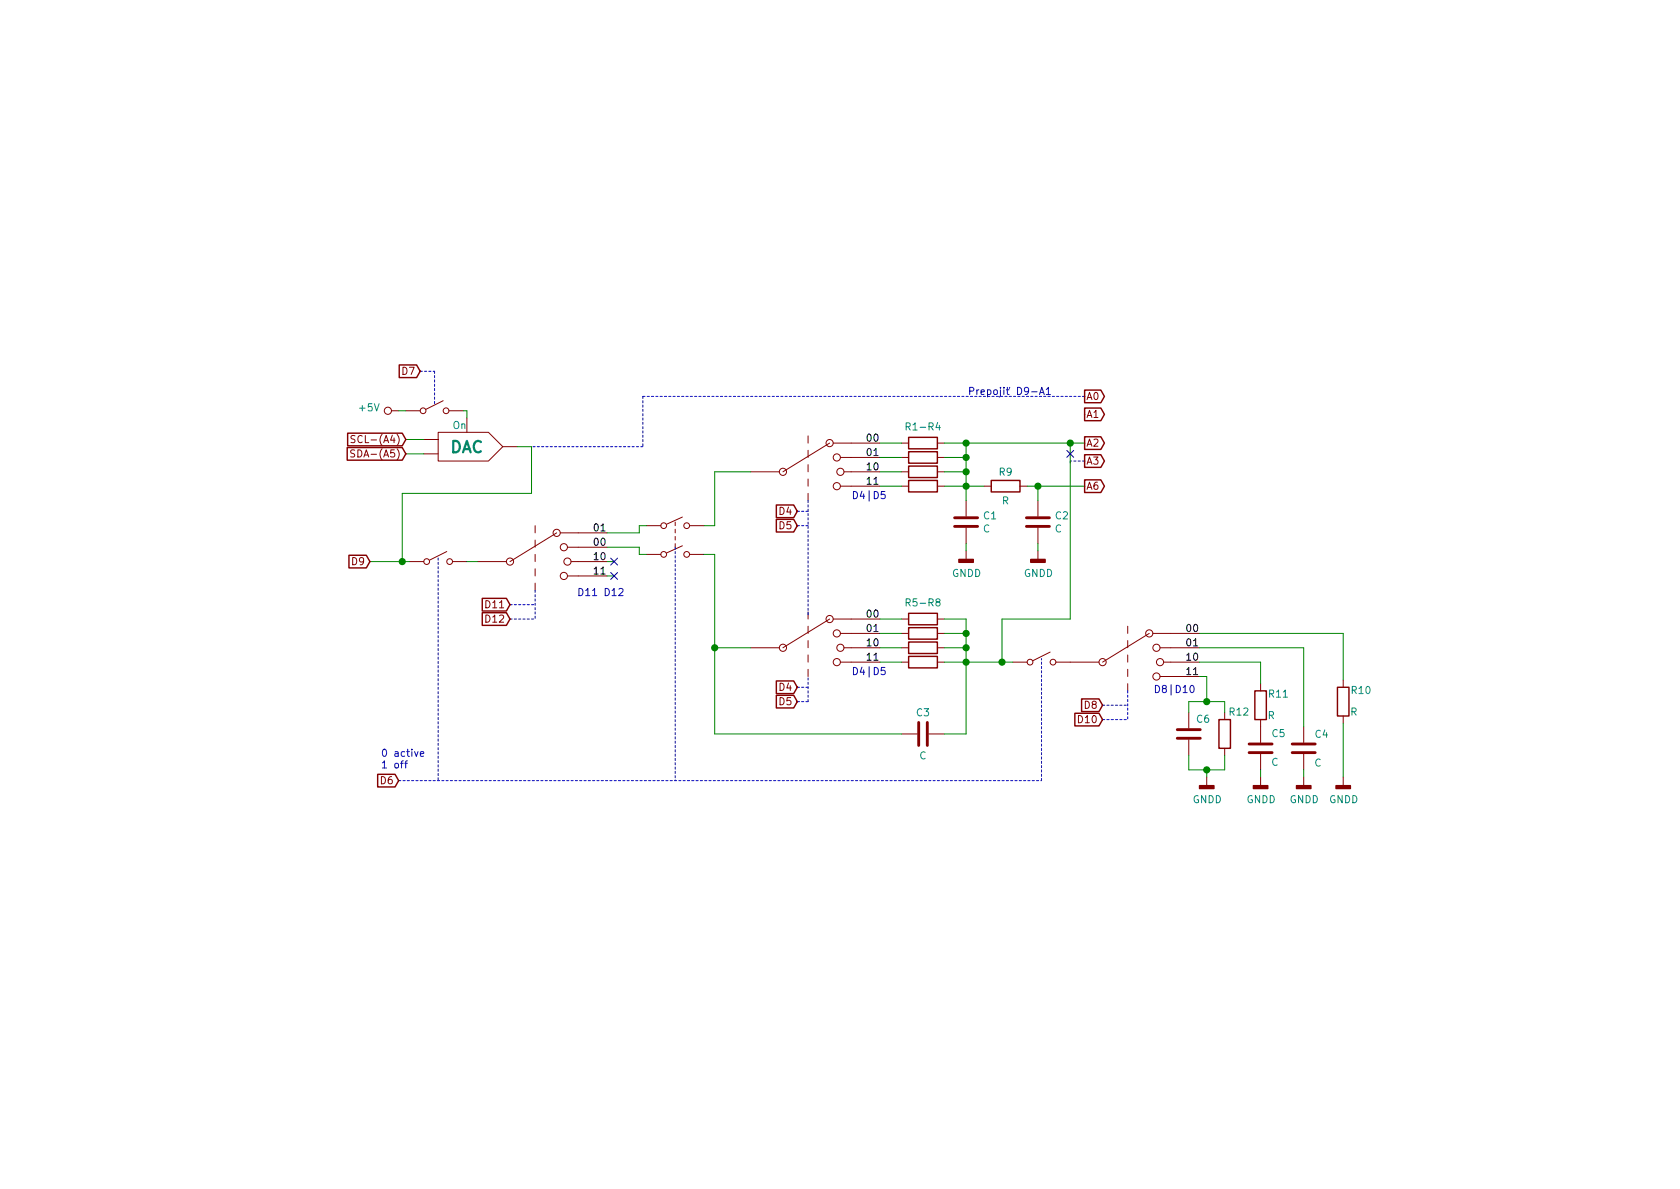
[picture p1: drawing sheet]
<svg xmlns="http://www.w3.org/2000/svg" width="297mm" height="210mm" viewBox="0 0 297 210" stroke-linecap="round" stroke-linejoin="round" font-family="sans-serif">
<path d="M168.8 93.1h4M168.8 91.6h4M181.5 93.1h4M181.5 91.6h4M162.4 127.8v4M164 127.8v4M208.2 129h4M208.2 130.6h4M220.9 133.1h4M220.9 131.6h4M228.5 133.1h4M228.5 131.6h4" fill="none" stroke="#840000" stroke-width=".51"/>
<g fill="none" stroke="#840000" stroke-width=".18">
<path d="M62.7 79.6l-.5-.1-.1 .2v.4l.6 .2v.3l-.2 .2h-.5M62.8 77.1l-.5-.1-.2 .1v.4l.6 .2 .1 .3-.3 .3-.4-.1M69.2 72.6h1.3M71.8 72.6h2.5M74.9 77.7h2.6M77.5 76.4h8.9l2.5 2.6-2.5 2.5h-8.9zM78.4 70.9l-3.1 1.5M79.4 72.6h2.5M82.5 73.9v2.5M88.9 79h2.5M142.9 77.1v1.3M142.9 79.6v1.3"/>
<path d="M146.7 78.4l-8.3 5M147.3 78.4h8.3M159.4 78.4h1.3M165.7 78.4h1.3M72.4 99.3h2.5M74.9 80.3h2.6M79 97.5l-3.1 1.6M80 99.3h2.5M84.5 99.3h5M94.6 93v1.2M94.6 95.5v1.3M94.6 98v1.3"/>
<path d="M98.4 94.2l-8.2 5.1M99.1 94.2h8.2M100.3 96.8h7M101 99.3h6.3M114.3 98h2.5M114.3 93h2.5M119.4 92.3v.7M119.4 93.6v.6M119.4 94.9v.6M119.4 96.1v.7M120.6 96.5l-2.7 1.3M120.6 91.4l-2.7 1.3"/>
<path d="M121.9 98h2.6M121.9 93h2.6M132.7 83.4h5.1M142.9 82.2v1.2M142.9 84.7v1.3M142.9 87.2v1.3M148.6 80.9h7M148.6 86h7M149.2 83.4h6.4M159.4 80.9h1.3M159.4 83.4h1.3M159.4 86h1.3"/>
<path d="M165.7 80.9h1.3M165.7 83.4h1.3M165.7 86h1.3M170.8 88.5v2.8M170.8 93.3v2.8M170.8 97.4v1.5M174 86h1.3M180.3 86h1.3M183.5 88.5v2.8M183.5 93.3v2.8M183.5 97.4v1.5M94.6 100.6v1.2"/>
<path d="M94.6 103.1v1.3M100.3 101.8h7M132.7 114.5h5.1M142.9 108.2v1.3M142.9 110.7v1.3M142.9 113.3v1.2M142.9 115.8v1.3M142.9 118.4v1.2M146.7 109.5l-8.3 5M147.3 109.5h8.3M148.6 112h7M148.6 117.1h7"/>
<path d="M149.2 114.5h6.4M159.4 112h1.3M159.4 114.5h1.3M159.4 117.1h1.3M159.4 109.5h1.3M165.7 112h1.3M165.7 114.5h1.3M165.7 117.1h1.3M165.7 109.5h1.3M179.1 117.1h2.5M185.7 115.3l-3.1 1.5M186.7 117.1h7.6"/>
<path d="M199.4 110.7v1.3M199.4 113.3v1.2M199.4 115.8v1.3M199.4 118.4v1.2M203.2 112l-8.3 5.1M203.8 112h8.3M205.1 119.6h7M205.1 114.5h7M205.7 117.1h6.4M159.4 129.8h2.8M164.2 129.8h2.8M199.4 120.9v1.3"/>
<path d="M210.2 126v2.8M210.2 130.8v2.8M213.4 137.4v1.5M216.5 126v1.2M216.5 132.3v1.3M222.9 120.9v1.3M222.9 127.2v4.1M222.9 133.3v2.8M222.9 137.4v1.5M230.5 128.5v2.8M230.5 133.3v2.8M230.5 137.4v1.5"/>
<path d="M237.5 120.3v1.2M237.5 126.6v1.3M237.5 137.4v1.5"/>
<circle cx="68.6" cy="72.6" r=".63"/>
<circle cx="74.8" cy="72.6" r=".51"/>
<circle cx="78.9" cy="72.6" r=".51"/>
<circle cx="146.7" cy="78.4" r=".63"/>
<circle cx="75.4" cy="99.3" r=".51"/>
<circle cx="79.5" cy="99.3" r=".51"/>
<circle cx="90.2" cy="99.3" r=".63"/>
<circle cx="98.4" cy="94.2" r=".63"/>
<circle cx="99.7" cy="96.8" r=".63"/>
<circle cx="100.3" cy="99.3" r=".63"/>
<circle cx="117.3" cy="93" r=".51"/>
<circle cx="117.3" cy="98" r=".51"/>
<circle cx="121.4" cy="93" r=".51"/>
<circle cx="121.4" cy="98" r=".51"/>
<circle cx="138.4" cy="83.4" r=".63"/>
<circle cx="148" cy="86" r=".63"/>
<circle cx="148" cy="80.9" r=".63"/>
<circle cx="148.6" cy="83.4" r=".63"/>
<circle cx="99.7" cy="101.8" r=".63"/>
<circle cx="138.4" cy="114.5" r=".63"/>
<circle cx="146.7" cy="109.5" r=".63"/>
<circle cx="148" cy="112" r=".63"/>
<circle cx="148" cy="117.1" r=".63"/>
<circle cx="148.6" cy="114.5" r=".63"/>
<circle cx="182.1" cy="117.1" r=".51"/>
<circle cx="186.2" cy="117.1" r=".51"/>
<circle cx="194.9" cy="117.1" r=".63"/>
<circle cx="203.2" cy="112" r=".63"/>
<circle cx="204.5" cy="119.6" r=".63"/>
<circle cx="204.5" cy="114.5" r=".63"/>
<circle cx="205.1" cy="117.1" r=".63"/>
</g>
<g fill="#840000" stroke="#840000" stroke-width=".25">
<path d="M212.1 138.9h2.5v.5h-2.5z"/>
<path d="M236.2 138.9h2.6v.5h-2.6z"/>
<path d="M169.5 98.9h2.6v.5h-2.6z"/>
<path d="M182.2 98.9h2.6v.5h-2.6z"/>
<path d="M221.6 138.9h2.6v.5h-2.6z"/>
<path d="M229.2 138.9h2.6v.5h-2.6z"/>
</g>
<g fill="none" stroke="#840000" stroke-width=".25">
<path d="M61.4 79.1h9.7l.7 1.2-.7 1.1h-9.7zM61.5 76.6h9.6l.7 1.1-.7 1.1h-9.6zM70.6 64.5h3.1l.6 1.2-.6 1.1h-3.1zM160.7 79.9h5v2h-5zM160.7 77.3h5v2.1h-5zM191.8 72.2h2.8l.7 1.1-.7 1.1h-2.8zM191.8 77.2h2.8l.7 1.2-.7 1.1h-2.8zM191.8 69h2.8l.7 1.1-.7 1.1h-2.8zM61.7 98.2h3.1l.6 1.1-.6 1.1h-3.1zM137.3 91.8h3l.7 1.2-.7 1.1h-3zM137.3 89.3h3l.7 1.1-.7 1.1h-3zM160.7 82.4h5v2h-5z"/>
<path d="M160.7 85h5v2h-5zM175.3 85h5v2h-5zM191.8 80.4h2.8l.7 1.1-.7 1.1h-2.8zM191.8 84.9h2.8l.7 1.1-.7 1.1h-2.8zM85.3 108.4h4.2l.7 1.1-.7 1.1h-4.2zM85.3 105.8h4.2l.7 1.1-.7 1.1h-4.2zM160.7 116.1h5v2h-5zM160.7 113.5h5v2.1h-5zM160.7 111h5v2h-5zM160.7 108.5h5v2h-5zM66.8 136.9h3l.7 1.1-.7 1.2h-3zM137.3 123h3l.7 1.1-.7 1.1h-3z"/>
<path d="M137.3 120.4h3l.7 1.1-.7 1.2h-3zM190 126.1h4.3l.6 1.1-.6 1.2h-4.3zM191.2 123.6h3.1l.6 1.1-.6 1.1h-3.1zM215.5 127.2h2.1v5.1h-2.1zM221.9 122.2h2v5h-2zM236.5 121.5h2v5.1h-2z"/>
</g>
<g fill="none" stroke="#0000c2" stroke-width=".18" stroke-dasharray=".4 .4">
<path d="M74.3 65.7h2.5M76.8 65.7v5.7M113.7 70.1v8.9M113.7 79h-19.7M191.8 70.1h-78.1M77.5 98.7v39.3M119.4 96.8v41.2M141 90.4h1.9M141 93h1.9M142.9 88.5v20.3M189.2 81.5v.7M191.8 81.5h-2.6"/>
<path d="M90.2 109.5h4.4M90.2 106.9h4.4M94.6 104.4v5.1M70.5 138h113.6M141 121.5h1.9M141 124.1h1.9M142.9 124.1v-4.5M184.1 138v-21.5M194.9 124.7h4.5M194.9 127.2h4.5M199.4 122.2v5"/>
</g>
<g fill="none" stroke="#008400" stroke-width=".18">
<path d="M70.5 72.6h1.3M71.8 77.7h3.1M81.9 72.6h.6v1.3M91.4 79h2.6v8.2h-22.9v12.1M155.6 78.4h3.8M167 78.4h24.8M170.8 78.4v10.1M189.2 78.4v31.1h-12v7.6M65.4 99.3h7M71.8 80.3h3.1M82.5 99.3h2M107.3 99.3h1.3"/>
<path d="M107.3 96.8h5.7v1.2h1.3M114.3 93h-1.3v1.2h-5.7M124.5 98h1.9v31.8h33M132.7 83.4h-6.3v9.6h-1.9M155.6 83.4h3.8M155.6 86h3.8M155.6 80.9h3.8M167 83.4h3.8M167 86h7M167 80.9h3.8M170.8 96.1v1.3M181.6 86h10.2"/>
<path d="M183.5 86v2.5M183.5 96.1v1.3M107.3 101.8h1.3M126.4 114.5h6.3M155.6 109.5h3.8M155.6 114.5h3.8M155.6 112h3.8M155.6 117.1h3.8M167 109.5h3.8v20.3h-3.8M167 114.5h3.8M167 112h3.8M167 117.1h12.1"/>
<path d="M212.1 114.5h18.4v14M212.1 112h25.4v8.3M212.1 117.1h10.8v3.8M212.1 119.6h1.3v4.5M210.2 126v-1.9h6.3v1.9M210.2 133.6v2.5h6.3v-2.5M213.4 136.1v1.3M222.9 136.1v1.3M230.5 136.1v1.3M237.5 127.9v9.5"/>
</g>
<path d="M171.4 69.2l.7-.1 .1-.2-.1-.3-.2-.1h-.5v1.3M172.7 68.9v.9M173.1 68.9l-.4 .3M173.5 69.3l.5-.1v-.2l-.4-.1-.1 .2v.6h.5M150.9 86.9a.64 .64 0 0 1 .7 .6 .64 .64 0 0 1-.7 .7zM102.4 104.1a.64 .64 0 0 1 .7 .6 .64 .64 0 0 1-.7 .6zM150.9 118a.64 .64 0 0 1 .7 .7 .64 .64 0 0 1-.7 .6zM71.6 135h.4M72 134.5l-.3 .2v1.1M74.3 133.3l.6-.1v-.2l-.4-.1-.2 .2 .1 .6h.5M204.3 121.2a.64 .64 0 0 1 .7 .6 .64 .64 0 0 1-.7 .7z" fill="none" stroke="#0000c2" stroke-width=".18"/>
<g fill="#008400" stroke="#008400" stroke-width=".25">
<circle cx="170.8" cy="112" r=".51"/>
<circle cx="177.2" cy="117.1" r=".51"/>
<circle cx="71.1" cy="99.3" r=".51"/>
<circle cx="170.8" cy="78.4" r=".51"/>
<circle cx="183.5" cy="86" r=".51"/>
<circle cx="170.8" cy="80.9" r=".51"/>
<circle cx="170.8" cy="83.4" r=".51"/>
<circle cx="126.4" cy="114.5" r=".51"/>
<circle cx="170.8" cy="86" r=".51"/>
<circle cx="213.4" cy="136.1" r=".51"/>
<circle cx="170.8" cy="114.5" r=".51"/>
<circle cx="213.4" cy="124.1" r=".51"/>
<circle cx="170.8" cy="117.1" r=".51"/>
<circle cx="189.2" cy="78.4" r=".51"/>
</g>
<path d="M188.6 79.6l1.2 1.3M189.8 79.6l-1.2 1.3M108 98.7l1.2 1.2M109.2 98.7l-1.2 1.2M108 101.2l1.2 1.3M109.2 101.2l-1.2 1.3" fill="none" stroke="#000084" stroke-width=".18"/>
<text font-size="2.8" fill="#008484" x="79.5" y="80.1">DAC</text>
<g font-size="1.8" fill="#840000">
<text x="71.2" y="66.3">D7</text>
<text x="192" y="70.7">A0</text>
<text x="192" y="73.9">A1</text>
<text x="63.2" y="80.9">SDA-(A5)</text>
<text x="63.4" y="78.4">SCL-(A4)</text>
<text x="192" y="82.2">A3</text>
<text x="192" y="79">A2</text>
<text x="192" y="86.6">A6</text>
<text x="137.9" y="93.6">D5</text>
<text x="137.9" y="91.1">D4</text>
<text x="62.4" y="99.9">D9</text>
<text x="86.1" y="107.6">D11</text>
<text x="86.1" y="110.1">D12</text>
<text x="137.9" y="124.7">D5</text>
<text x="137.9" y="122.2">D4</text>
<text x="191.9" y="125.3">D8</text>
<text x="190.9" y="127.9">D10</text>
<text x="67.4" y="138.7">D6</text>
</g>
<g font-size="1.8" fill="#0000c2">
<text x="174.4" y="69.8">Prepoji D9-A1</text>
<text x="151.8" y="88.3">D4|D5</text>
<text x="103.5" y="105.4">D11 D12</text>
<text x="151.8" y="119.4">D4|D5</text>
<text x="205.5" y="122.5">D8|D10</text>
<text x="67.3" y="133.8">0 active</text>
<text x="67.3" y="135.9">1 off</text>
</g>
<g font-size="1.8" fill="#008484">
<text x="63.6" y="72.7">+5V</text>
<text x="80.1" y="75.9">On</text>
<text x="160.7" y="76.1">R1-R4</text>
<text x="176.7" y="84.1">R9</text>
<text x="177.2" y="89.2">R</text>
<text x="173.8" y="94.2">C</text>
<text x="173.9" y="91.8">C1</text>
<text x="186.5" y="94.2">C</text>
<text x="186.6" y="91.8">C2</text>
<text x="160.7" y="107.2">R5-R8</text>
<text x="168.3" y="102">GNDD</text>
<text x="181" y="102">GNDD</text>
<text x="224.4" y="123.4">R11</text>
<text x="239" y="122.7">R10</text>
<text x="162.1" y="126.7">C3</text>
<text x="211.6" y="127.8">C6</text>
<text x="217.4" y="126.5">R12</text>
<text x="224.2" y="127.2">R</text>
<text x="224.9" y="130.3">C5</text>
<text x="232.6" y="130.5">C4</text>
<text x="238.8" y="126.5">R</text>
<text x="162.6" y="134.3">C</text>
<text x="224.8" y="135.4">C</text>
<text x="232.4" y="135.6">C</text>
<text x="210.9" y="142">GNDD</text>
<text x="220.4" y="142">GNDD</text>
<text x="228" y="142">GNDD</text>
<text x="235" y="142">GNDD</text>
</g>
<g font-size="1.8">
<text x="153.6" y="78.1">00</text>
<text x="153.6" y="80.6">01</text>
<text x="153.6" y="83.2">10</text>
<text x="153.6" y="85.7">11</text>
<text x="105.4" y="94">01</text>
<text x="105.4" y="99.1">10</text>
<text x="105.4" y="101.6">11</text>
<text x="105.4" y="96.5">00</text>
<text x="153.6" y="109.2">00</text>
<text x="153.6" y="111.8">01</text>
<text x="210.1" y="111.8">00</text>
<text x="153.6" y="114.3">10</text>
<text x="153.6" y="116.8">11</text>
<text x="210.1" y="119.4">11</text>
<text x="210.1" y="116.8">10</text>
<text x="210.1" y="114.3">01</text>
</g>
</svg>
